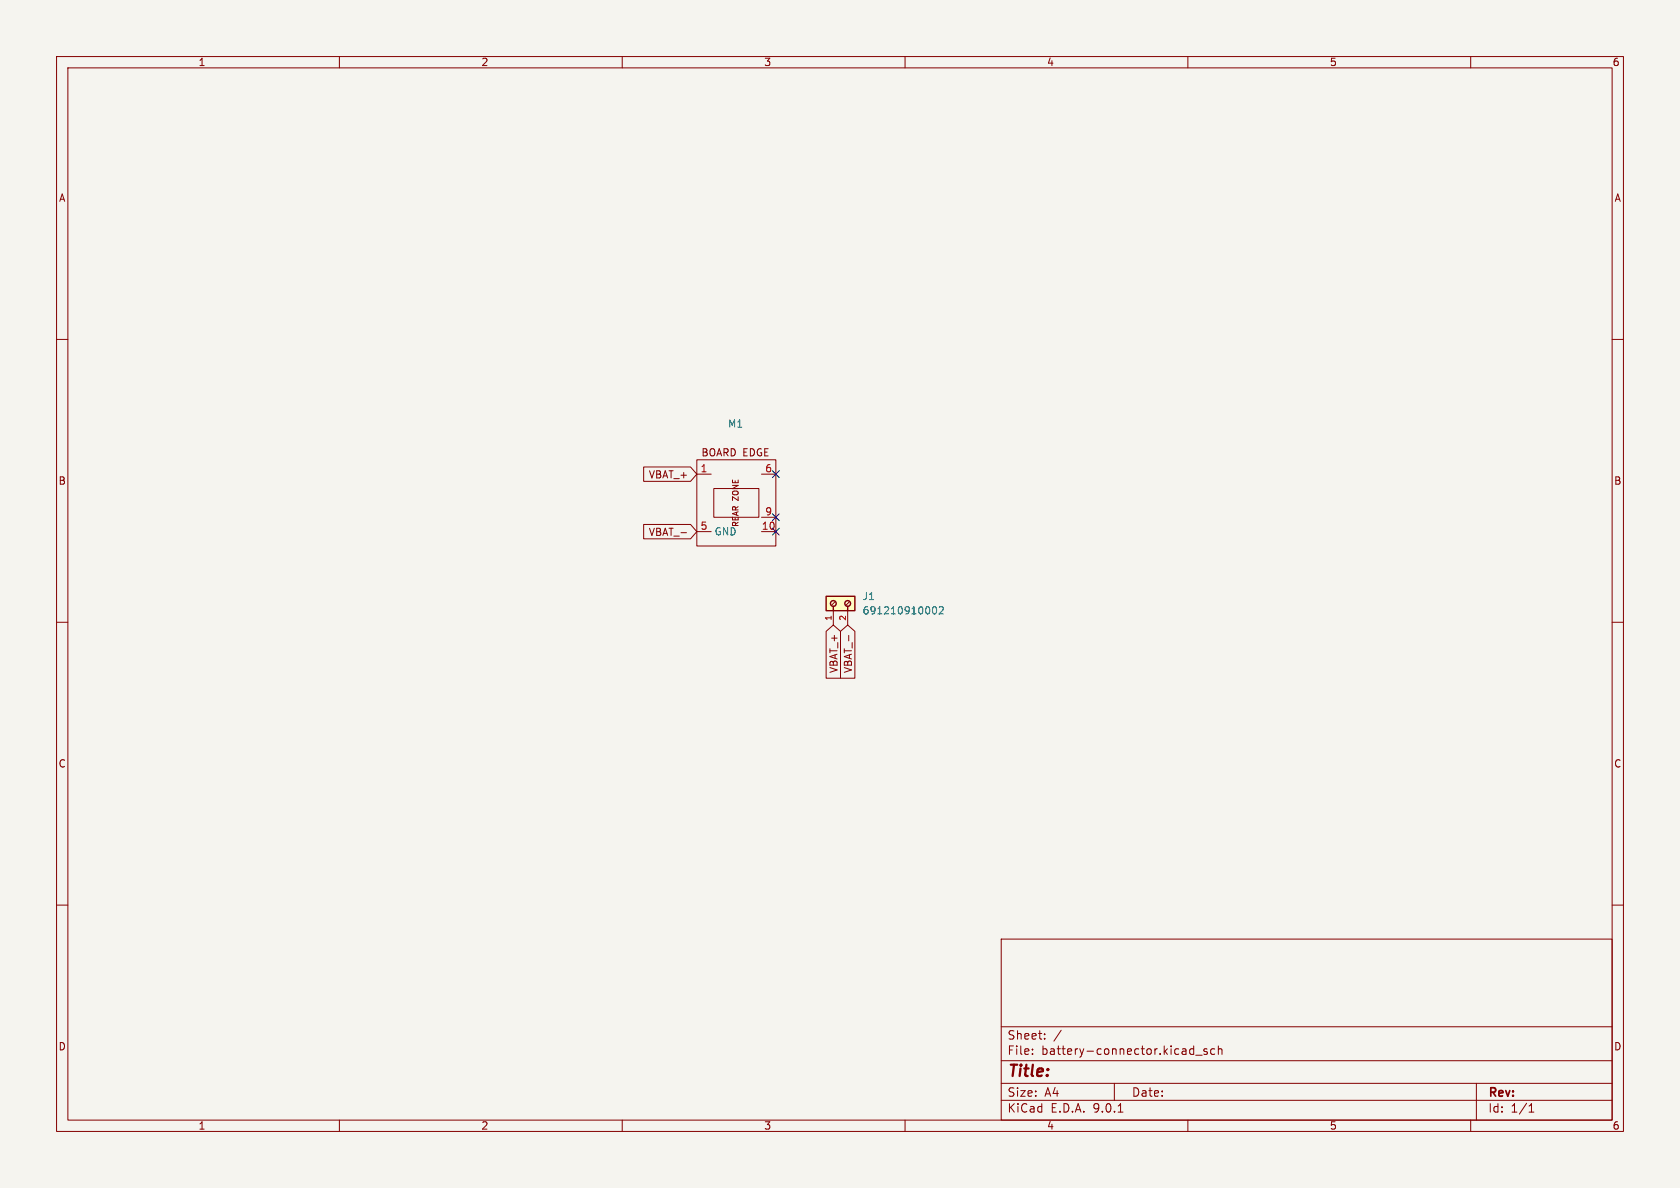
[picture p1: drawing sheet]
<svg xmlns="http://www.w3.org/2000/svg" width="297mm" height="210mm" viewBox="0 0 297 210" stroke-linecap="round" stroke-linejoin="round" font-family="sans-serif">
<path d="M0 0h297v210h-297z" fill="#f5f4ef" stroke="#f5f4ef" stroke-width=".18"/>
<g fill="none" stroke="#840000" stroke-width=".18">
<path d="M10 10h277v190h-277zM12 12h273v186h-273zM60 10v2M110 10v2M160 10v2M210 10v2M260 10v2M10 60h2M285 60h2M123.2 81.3h14v15.2h-14zM123.2 83.8h2.5M123.2 94h2.5"/>
<path d="M126.2 86.4h8v5h-8zM134.6 83.8h2.6M134.6 94h2.6M134.6 91.4h2.6M10 110h2M285 110h2M10 160h2M177 166h108v32h-108zM285 160h2M60 198v2M110 198v2M160 198v2"/>
<path d="M177 194.5h108M177 191.5h108M177 187.5h108M177 181.5h108M182.5 186.3v.1M182.5 185.5v.1M184.7 183.6v.1M184.7 182.8v.1M187.6 182.1l-1.3 2M197 191.5v3M197.7 196.6h.8M210 198v2"/>
<path d="M210.6 185.4l.4 .1M211 184.9v1.5M211 186.3l-.4 .1M211.4 186.5h1.1M213.4 185.5l-.4-.1-.2 .2 .1 .2 .5 .2v.3h-.6M214.7 185.5l-.4-.1-.3 .3v.4l.2 .2h.5M215.4 185.5l.2-.1 .4 .1v.9M215.4 184.9v1.5M260 198v2M261 191.5v6.5M270.3 196.6h.9M270.3 195.5l.4-.4v1.5"/>
</g>
<path d="M146 105.4h5.1v2.6h-5.1z" fill="#ffffc2"/>
<g fill="none" stroke="#840000" stroke-width=".25">
<path d="M146 105.4h5.1v2.6h-5.1zM147.3 107.2v.8M149.9 107.2v.8"/>
<circle cx="147.3" cy="106.7" r=".51"/>
<circle cx="149.9" cy="106.7" r=".51"/>
</g>
<path d="M113.8 82.5h8.3l1.1 1.3-1.1 1.3h-8.3zM113.8 92.7h8.3l1.1 1.3-1.1 1.3h-8.3zM120.4 94.2h1M146 111.6l1.3-1.1 1.3 1.1v8.3h-2.6zM147.3 108v2.5M147.6 106.4l-.5 .5M148.6 111.6l1.3-1.1 1.2 1.1v8.3h-2.5zM149.9 108v2.5M150 112.3v1M150.1 106.4l-.5 .5" fill="none" stroke="#840000" stroke-width=".18"/>
<path d="M165 107.4l.2-.1a.68 .68 0 0 1 .4 .6 .68 .68 0 0 1-.4 .6l-.2-.1-.2-.4zM166.1 107.4l.4-.1 .3 .3-.8 .9h.8" fill="none" stroke="#006464" stroke-width=".18"/>
<path d="M136.6 90.8l1.2 1.2M136.6 83.2l1.2 1.2M136.6 93.4l1.2 1.2M137.8 90.8l-1.2 1.2M137.8 83.2l-1.2 1.2M137.8 93.4l-1.2 1.2" fill="none" stroke="#000084" stroke-width=".18"/>
<text font-size="2.8" fill="#840000" x="178" y="190.9">Title:</text>
<g font-size="2.1" fill="#840000">
<text x="178" y="184">Sheet:</text>
<text x="178" y="186.7">File:</text>
<text x="184.1" y="186.7">battery-connector.kicad_sch</text>
<text x="178" y="196.9">KiCad</text>
<text x="178" y="194.1">Size:</text>
<text x="184.7" y="194.1">A4</text>
<text x="185.7" y="196.9">E.D.A.</text>
<text x="193.3" y="196.9">9.0.1</text>
<text x="200" y="194.1">Date:</text>
<text x="263" y="194.3">Rev:</text>
<text x="263" y="196.9">Id:</text>
<text x="267.1" y="196.9">1/1</text>
</g>
<g font-size="1.8" fill="#840000">
<text x="35" y="11.9">1</text>
<text x="85" y="11.9">2</text>
<text x="135" y="11.9">3</text>
<text x="185" y="11.9">4</text>
<text x="235" y="11.9">5</text>
<text x="285" y="11.9">6</text>
<text x="10.3" y="35.9">A</text>
<text x="285.3" y="35.9">A</text>
<text x="124.1" y="80.9">BOARD EDGE</text>
<text x="10.3" y="85.9">B</text>
<text x="114.6" y="84.8">VBAT_+</text>
<text x="285.3" y="85.9">B</text>
<text x="114.6" y="94.9">VBAT_-</text>
<text x="148.3" y="119.1" transform="rotate(-90 148.3 119.1)">VBAT_+</text>
<text x="150.8" y="119.1" transform="rotate(-90 150.8 119.1)">VBAT_-</text>
<text x="10.3" y="135.9">C</text>
<text x="285.3" y="135.9">C</text>
<text x="10.3" y="185.9">D</text>
<text x="285.3" y="185.9">D</text>
<text x="35" y="199.9">1</text>
<text x="85" y="199.9">2</text>
<text x="135" y="199.9">3</text>
<text x="185" y="199.9">4</text>
<text x="235" y="199.9">5</text>
<text x="285" y="199.9">6</text>
</g>
<g font-size="1.8" fill="#006464">
<text x="128.6" y="75.8">M1</text>
<text x="126.2" y="94.8">GND</text>
<text x="152.4" y="106.3">J1</text>
<text x="152.4" y="108.8">691210910002</text>
</g>
<g font-size="1.8" fill="#a90000">
<text x="123.8" y="83.6">1</text>
<text x="135.2" y="83.6">6</text>
<text x="123.8" y="93.7">5</text>
<text x="134.6" y="93.7">10</text>
<text x="135.2" y="91.2">9</text>
</g>
<text font-size="1.4" fill="#840000" x="130.8" y="93.3" transform="rotate(-90 130.8 93.3)">REAR ZONE</text>
<g font-size="1.4" fill="#a90000">
<text x="147.1" y="109.8" transform="rotate(-90 147.1 109.8)">1</text>
<text x="149.6" y="109.8" transform="rotate(-90 149.6 109.8)">2</text>
</g>
</svg>
